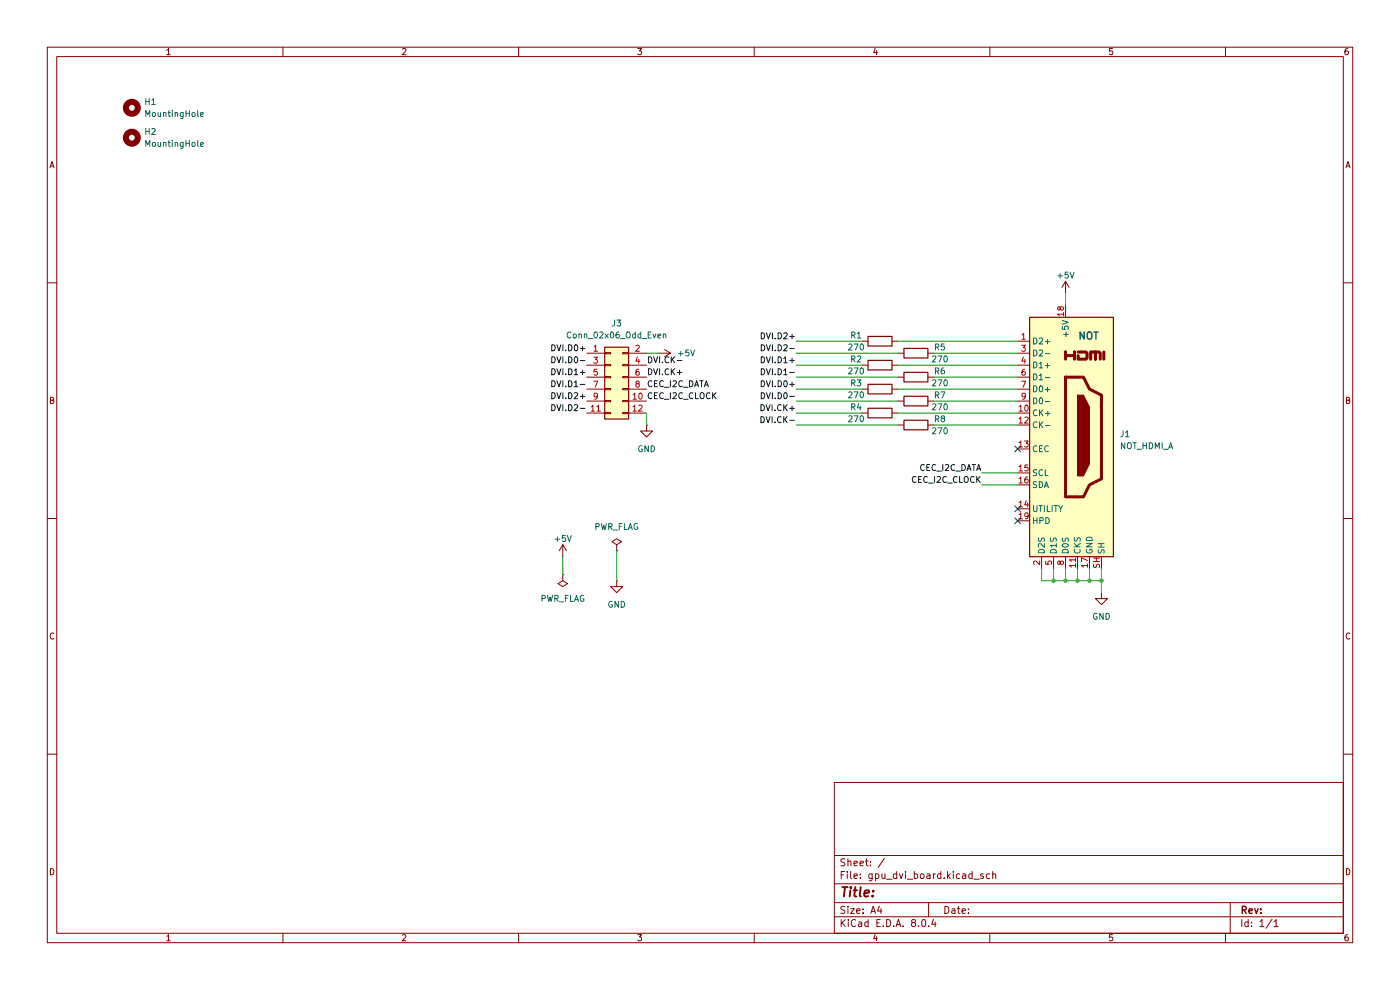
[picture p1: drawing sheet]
(kicad_sch
 (version 20231120)
 (generator "eeschema")
 (generator_version "8.0")
 (paper "A4")
 (lib_symbols
  (symbol "Connector:HDMI_A" (exclude_from_sim no) (in_bom yes) (on_board yes)
   (property "Reference" "J" (at -6.35 26.67 0) (effects (font (size 1.27 1.27))))
   (property "Value" "HDMI_A" (at 10.16 26.67 0) (effects (font (size 1.27 1.27))))
   (property "Footprint" "" (at 0.635 0 0) (effects (font (size 1.27 1.27)) (hide yes)))
   (property "Datasheet" "https://en.wikipedia.org/wiki/HDMI" (at 0.635 0 0) (effects (font (size 1.27 1.27)) (hide yes)))
   (property "Description" "HDMI type A connector" (at 0 0 0) (effects (font (size 1.27 1.27)) (hide yes)))
   (symbol "HDMI_A_0_0"
    (polyline (pts (xy 8.128 16.51) (xy 8.128 18.034)) (stroke (width 0.635) (type default)) (fill (type none)))
    (polyline (pts (xy 0 16.51) (xy 0 18.034) (xy 0 17.272) (xy 1.905 17.272) (xy 1.905 18.034) (xy 1.905 16.51)) (stroke (width 0.635) (type default)) (fill (type none)))
    (polyline (pts (xy 2.667 18.034) (xy 4.318 18.034) (xy 4.572 17.78) (xy 4.572 16.764) (xy 4.318 16.51) (xy 2.667 16.51) (xy 2.667 17.272)) (stroke (width 0.635) (type default)) (fill (type none))))
   (symbol "HDMI_A_0_1"
    (rectangle (start -7.62 25.4) (end 10.16 -25.4) (stroke (width 0.254) (type default)) (fill (type background)))
    (polyline (pts (xy 2.54 8.89) (xy 3.81 8.89) (xy 5.08 6.35) (xy 5.08 -5.715) (xy 3.81 -8.255) (xy 2.54 -8.255) (xy 2.54 8.89)) (stroke (width 0) (type default)) (fill (type outline)))
    (polyline (pts (xy 5.334 16.51) (xy 5.334 18.034) (xy 6.35 18.034) (xy 6.35 16.51) (xy 6.35 18.034) (xy 7.112 18.034) (xy 7.366 17.78) (xy 7.366 16.51)) (stroke (width 0.635) (type default)) (fill (type none)))
    (polyline (pts (xy 0 12.7) (xy 0 -12.7) (xy 3.81 -12.7) (xy 5.08 -10.16) (xy 7.62 -8.89) (xy 7.62 8.89) (xy 5.08 10.16) (xy 3.81 12.7) (xy 0 12.7)) (stroke (width 0.635) (type default)) (fill (type none))))
   (symbol "HDMI_A_1_1"
    (pin passive line (at -10.16 20.32 0) (length 2.54) (name "D2+" (effects (font (size 1.27 1.27)))) (number "1" (effects (font (size 1.27 1.27)))))
    (pin passive line (at -10.16 5.08 0) (length 2.54) (name "CK+" (effects (font (size 1.27 1.27)))) (number "10" (effects (font (size 1.27 1.27)))))
    (pin power_in line (at 2.54 -27.94 90) (length 2.54) (name "CKS" (effects (font (size 1.27 1.27)))) (number "11" (effects (font (size 1.27 1.27)))))
    (pin passive line (at -10.16 2.54 0) (length 2.54) (name "CK-" (effects (font (size 1.27 1.27)))) (number "12" (effects (font (size 1.27 1.27)))))
    (pin bidirectional line (at -10.16 -2.54 0) (length 2.54) (name "CEC" (effects (font (size 1.27 1.27)))) (number "13" (effects (font (size 1.27 1.27)))))
    (pin passive line (at -10.16 -15.24 0) (length 2.54) (name "UTILITY" (effects (font (size 1.27 1.27)))) (number "14" (effects (font (size 1.27 1.27)))))
    (pin passive line (at -10.16 -7.62 0) (length 2.54) (name "SCL" (effects (font (size 1.27 1.27)))) (number "15" (effects (font (size 1.27 1.27)))))
    (pin bidirectional line (at -10.16 -10.16 0) (length 2.54) (name "SDA" (effects (font (size 1.27 1.27)))) (number "16" (effects (font (size 1.27 1.27)))))
    (pin power_in line (at 5.08 -27.94 90) (length 2.54) (name "GND" (effects (font (size 1.27 1.27)))) (number "17" (effects (font (size 1.27 1.27)))))
    (pin power_in line (at 0 27.94 270) (length 2.54) (name "+5V" (effects (font (size 1.27 1.27)))) (number "18" (effects (font (size 1.27 1.27)))))
    (pin passive line (at -10.16 -17.78 0) (length 2.54) (name "HPD" (effects (font (size 1.27 1.27)))) (number "19" (effects (font (size 1.27 1.27)))))
    (pin power_in line (at -5.08 -27.94 90) (length 2.54) (name "D2S" (effects (font (size 1.27 1.27)))) (number "2" (effects (font (size 1.27 1.27)))))
    (pin passive line (at -10.16 17.78 0) (length 2.54) (name "D2-" (effects (font (size 1.27 1.27)))) (number "3" (effects (font (size 1.27 1.27)))))
    (pin passive line (at -10.16 15.24 0) (length 2.54) (name "D1+" (effects (font (size 1.27 1.27)))) (number "4" (effects (font (size 1.27 1.27)))))
    (pin power_in line (at -2.54 -27.94 90) (length 2.54) (name "D1S" (effects (font (size 1.27 1.27)))) (number "5" (effects (font (size 1.27 1.27)))))
    (pin passive line (at -10.16 12.7 0) (length 2.54) (name "D1-" (effects (font (size 1.27 1.27)))) (number "6" (effects (font (size 1.27 1.27)))))
    (pin passive line (at -10.16 10.16 0) (length 2.54) (name "D0+" (effects (font (size 1.27 1.27)))) (number "7" (effects (font (size 1.27 1.27)))))
    (pin power_in line (at 0 -27.94 90) (length 2.54) (name "D0S" (effects (font (size 1.27 1.27)))) (number "8" (effects (font (size 1.27 1.27)))))
    (pin passive line (at -10.16 7.62 0) (length 2.54) (name "D0-" (effects (font (size 1.27 1.27)))) (number "9" (effects (font (size 1.27 1.27)))))
    (pin passive line (at 7.62 -27.94 90) (length 2.54) (name "SH" (effects (font (size 1.27 1.27)))) (number "SH" (effects (font (size 1.27 1.27)))))))
  (symbol "Connector_Generic:Conn_02x06_Odd_Even"
   (pin_names
    (offset 1.016) hide) (exclude_from_sim no) (in_bom yes) (on_board yes)
   (property "Reference" "J" (at 1.27 7.62 0) (effects (font (size 1.27 1.27))))
   (property "Value" "Conn_02x06_Odd_Even" (at 1.27 -10.16 0) (effects (font (size 1.27 1.27))))
   (property "Footprint" "" (at 0 0 0) (effects (font (size 1.27 1.27)) (hide yes)))
   (property "Datasheet" "~" (at 0 0 0) (effects (font (size 1.27 1.27)) (hide yes)))
   (property "Description" "Generic connector, double row, 02x06, odd/even pin numbering scheme (row 1 odd numbers, row 2 even numbers), script generated (kicad-library-utils/schlib/autogen/connector/)" (at 0 0 0) (effects (font (size 1.27 1.27)) (hide yes)))
   (symbol "Conn_02x06_Odd_Even_1_1"
    (rectangle (start -1.27 -7.493) (end 0 -7.747) (stroke (width 0.1524) (type default)) (fill (type none)))
    (rectangle (start -1.27 -4.953) (end 0 -5.207) (stroke (width 0.1524) (type default)) (fill (type none)))
    (rectangle (start -1.27 -2.413) (end 0 -2.667) (stroke (width 0.1524) (type default)) (fill (type none)))
    (rectangle (start -1.27 0.127) (end 0 -0.127) (stroke (width 0.1524) (type default)) (fill (type none)))
    (rectangle (start -1.27 2.667) (end 0 2.413) (stroke (width 0.1524) (type default)) (fill (type none)))
    (rectangle (start -1.27 5.207) (end 0 4.953) (stroke (width 0.1524) (type default)) (fill (type none)))
    (rectangle (start -1.27 6.35) (end 3.81 -8.89) (stroke (width 0.254) (type default)) (fill (type background)))
    (rectangle (start 3.81 -7.493) (end 2.54 -7.747) (stroke (width 0.1524) (type default)) (fill (type none)))
    (rectangle (start 3.81 -4.953) (end 2.54 -5.207) (stroke (width 0.1524) (type default)) (fill (type none)))
    (rectangle (start 3.81 -2.413) (end 2.54 -2.667) (stroke (width 0.1524) (type default)) (fill (type none)))
    (rectangle (start 3.81 0.127) (end 2.54 -0.127) (stroke (width 0.1524) (type default)) (fill (type none)))
    (rectangle (start 3.81 2.667) (end 2.54 2.413) (stroke (width 0.1524) (type default)) (fill (type none)))
    (rectangle (start 3.81 5.207) (end 2.54 4.953) (stroke (width 0.1524) (type default)) (fill (type none)))
    (pin passive line (at -5.08 5.08 0) (length 3.81) (name "Pin_1" (effects (font (size 1.27 1.27)))) (number "1" (effects (font (size 1.27 1.27)))))
    (pin passive line (at 7.62 -5.08 180) (length 3.81) (name "Pin_10" (effects (font (size 1.27 1.27)))) (number "10" (effects (font (size 1.27 1.27)))))
    (pin passive line (at -5.08 -7.62 0) (length 3.81) (name "Pin_11" (effects (font (size 1.27 1.27)))) (number "11" (effects (font (size 1.27 1.27)))))
    (pin passive line (at 7.62 -7.62 180) (length 3.81) (name "Pin_12" (effects (font (size 1.27 1.27)))) (number "12" (effects (font (size 1.27 1.27)))))
    (pin passive line (at 7.62 5.08 180) (length 3.81) (name "Pin_2" (effects (font (size 1.27 1.27)))) (number "2" (effects (font (size 1.27 1.27)))))
    (pin passive line (at -5.08 2.54 0) (length 3.81) (name "Pin_3" (effects (font (size 1.27 1.27)))) (number "3" (effects (font (size 1.27 1.27)))))
    (pin passive line (at 7.62 2.54 180) (length 3.81) (name "Pin_4" (effects (font (size 1.27 1.27)))) (number "4" (effects (font (size 1.27 1.27)))))
    (pin passive line (at -5.08 0 0) (length 3.81) (name "Pin_5" (effects (font (size 1.27 1.27)))) (number "5" (effects (font (size 1.27 1.27)))))
    (pin passive line (at 7.62 0 180) (length 3.81) (name "Pin_6" (effects (font (size 1.27 1.27)))) (number "6" (effects (font (size 1.27 1.27)))))
    (pin passive line (at -5.08 -2.54 0) (length 3.81) (name "Pin_7" (effects (font (size 1.27 1.27)))) (number "7" (effects (font (size 1.27 1.27)))))
    (pin passive line (at 7.62 -2.54 180) (length 3.81) (name "Pin_8" (effects (font (size 1.27 1.27)))) (number "8" (effects (font (size 1.27 1.27)))))
    (pin passive line (at -5.08 -5.08 0) (length 3.81) (name "Pin_9" (effects (font (size 1.27 1.27)))) (number "9" (effects (font (size 1.27 1.27)))))))
  (symbol "Device:R"
   (pin_numbers hide)
   (pin_names
    (offset 0)) (exclude_from_sim no) (in_bom yes) (on_board yes)
   (property "Reference" "R" (at 2.032 0 90) (effects (font (size 1.27 1.27))))
   (property "Value" "R" (at 0 0 90) (effects (font (size 1.27 1.27))))
   (property "Footprint" "" (at -1.778 0 90) (effects (font (size 1.27 1.27)) (hide yes)))
   (property "Datasheet" "~" (at 0 0 0) (effects (font (size 1.27 1.27)) (hide yes)))
   (property "Description" "Resistor" (at 0 0 0) (effects (font (size 1.27 1.27)) (hide yes)))
   (symbol "R_0_1"
    (rectangle (start -1.016 -2.54) (end 1.016 2.54) (stroke (width 0.254) (type default)) (fill (type none))))
   (symbol "R_1_1"
    (pin passive line (at 0 3.81 270) (length 1.27) (name "~" (effects (font (size 1.27 1.27)))) (number "1" (effects (font (size 1.27 1.27)))))
    (pin passive line (at 0 -3.81 90) (length 1.27) (name "~" (effects (font (size 1.27 1.27)))) (number "2" (effects (font (size 1.27 1.27)))))))
  (symbol "GND_1"
   (power)
   (pin_numbers hide)
   (pin_names
    (offset 0) hide) (exclude_from_sim no) (in_bom yes) (on_board yes)
   (property "Reference" "#PWR" (at 0 -6.35 0) (effects (font (size 1.27 1.27)) (hide yes)))
   (property "Value" "GND" (at 0 -3.81 0) (effects (font (size 1.27 1.27))))
   (property "Footprint" "" (at 0 0 0) (effects (font (size 1.27 1.27)) (hide yes)))
   (property "Datasheet" "" (at 0 0 0) (effects (font (size 1.27 1.27)) (hide yes)))
   (property "Description" "Power symbol creates a global label with name \"GND\" , ground" (at 0 0 0) (effects (font (size 1.27 1.27)) (hide yes)))
   (symbol "GND_1_0_1"
    (polyline (pts (xy 0 0) (xy 0 -1.27) (xy 1.27 -1.27) (xy 0 -2.54) (xy -1.27 -1.27) (xy 0 -1.27)) (stroke (width 0) (type default)) (fill (type none))))
   (symbol "GND_1_1_1"
    (pin power_in line (at 0 0 270) (length 0) (name "~" (effects (font (size 1.27 1.27)))) (number "1" (effects (font (size 1.27 1.27)))))))
  (symbol "GND_2"
   (power)
   (pin_numbers hide)
   (pin_names
    (offset 0) hide) (exclude_from_sim no) (in_bom yes) (on_board yes)
   (property "Reference" "#PWR" (at 0 -6.35 0) (effects (font (size 1.27 1.27)) (hide yes)))
   (property "Value" "GND" (at 0 -3.81 0) (effects (font (size 1.27 1.27))))
   (property "Footprint" "" (at 0 0 0) (effects (font (size 1.27 1.27)) (hide yes)))
   (property "Datasheet" "" (at 0 0 0) (effects (font (size 1.27 1.27)) (hide yes)))
   (property "Description" "Power symbol creates a global label with name \"GND\" , ground" (at 0 0 0) (effects (font (size 1.27 1.27)) (hide yes)))
   (symbol "GND_2_0_1"
    (polyline (pts (xy 0 0) (xy 0 -1.27) (xy 1.27 -1.27) (xy 0 -2.54) (xy -1.27 -1.27) (xy 0 -1.27)) (stroke (width 0) (type default)) (fill (type none))))
   (symbol "GND_2_1_1"
    (pin power_in line (at 0 0 270) (length 0) (name "~" (effects (font (size 1.27 1.27)))) (number "1" (effects (font (size 1.27 1.27)))))))
  (symbol "Mechanical:MountingHole"
   (pin_names
    (offset 1.016)) (exclude_from_sim yes) (in_bom no) (on_board yes)
   (property "Reference" "H" (at 0 5.08 0) (effects (font (size 1.27 1.27))))
   (property "Value" "MountingHole" (at 0 3.175 0) (effects (font (size 1.27 1.27))))
   (property "Footprint" "" (at 0 0 0) (effects (font (size 1.27 1.27)) (hide yes)))
   (property "Datasheet" "~" (at 0 0 0) (effects (font (size 1.27 1.27)) (hide yes)))
   (property "Description" "Mounting Hole without connection" (at 0 0 0) (effects (font (size 1.27 1.27)) (hide yes)))
   (symbol "MountingHole_0_1"
    (circle (center 0 0) (radius 1.27) (stroke (width 1.27) (type default)) (fill (type none)))))
  (symbol "power:+5V"
   (power)
   (pin_names
    (offset 0)) (exclude_from_sim no) (in_bom yes) (on_board yes)
   (property "Reference" "#PWR" (at 0 -3.81 0) (effects (font (size 1.27 1.27)) (hide yes)))
   (property "Value" "+5V" (at 0 3.556 0) (effects (font (size 1.27 1.27))))
   (property "Footprint" "" (at 0 0 0) (effects (font (size 1.27 1.27)) (hide yes)))
   (property "Datasheet" "" (at 0 0 0) (effects (font (size 1.27 1.27)) (hide yes)))
   (property "Description" "Power symbol creates a global label with name \"+5V\"" (at 0 0 0) (effects (font (size 1.27 1.27)) (hide yes)))
   (symbol "+5V_0_1"
    (polyline (pts (xy -0.762 1.27) (xy 0 2.54)) (stroke (width 0) (type default)) (fill (type none)))
    (polyline (pts (xy 0 0) (xy 0 2.54)) (stroke (width 0) (type default)) (fill (type none)))
    (polyline (pts (xy 0 2.54) (xy 0.762 1.27)) (stroke (width 0) (type default)) (fill (type none))))
   (symbol "+5V_1_1"
    (pin power_in line (at 0 0 90) (length 0) hide (name "+5V" (effects (font (size 1.27 1.27)))) (number "1" (effects (font (size 1.27 1.27)))))))
  (symbol "power:GND"
   (power)
   (pin_names
    (offset 0)) (exclude_from_sim no) (in_bom yes) (on_board yes)
   (property "Reference" "#PWR" (at 0 -6.35 0) (effects (font (size 1.27 1.27)) (hide yes)))
   (property "Value" "GND" (at 0 -3.81 0) (effects (font (size 1.27 1.27))))
   (property "Footprint" "" (at 0 0 0) (effects (font (size 1.27 1.27)) (hide yes)))
   (property "Datasheet" "" (at 0 0 0) (effects (font (size 1.27 1.27)) (hide yes)))
   (property "Description" "Power symbol creates a global label with name \"GND\" , ground" (at 0 0 0) (effects (font (size 1.27 1.27)) (hide yes)))
   (symbol "GND_0_1"
    (polyline (pts (xy 0 0) (xy 0 -1.27) (xy 1.27 -1.27) (xy 0 -2.54) (xy -1.27 -1.27) (xy 0 -1.27)) (stroke (width 0) (type default)) (fill (type none))))
   (symbol "GND_1_1"
    (pin power_in line (at 0 0 270) (length 0) hide (name "GND" (effects (font (size 1.27 1.27)))) (number "1" (effects (font (size 1.27 1.27)))))))
  (symbol "power:PWR_FLAG"
   (power)
   (pin_numbers hide)
   (pin_names
    (offset 0) hide) (exclude_from_sim no) (in_bom yes) (on_board yes)
   (property "Reference" "#FLG" (at 0 1.905 0) (effects (font (size 1.27 1.27)) (hide yes)))
   (property "Value" "PWR_FLAG" (at 0 3.81 0) (effects (font (size 1.27 1.27))))
   (property "Footprint" "" (at 0 0 0) (effects (font (size 1.27 1.27)) (hide yes)))
   (property "Datasheet" "~" (at 0 0 0) (effects (font (size 1.27 1.27)) (hide yes)))
   (property "Description" "Special symbol for telling ERC where power comes from" (at 0 0 0) (effects (font (size 1.27 1.27)) (hide yes)))
   (symbol "PWR_FLAG_0_0"
    (pin power_out line (at 0 0 90) (length 0) (name "~" (effects (font (size 1.27 1.27)))) (number "1" (effects (font (size 1.27 1.27))))))
   (symbol "PWR_FLAG_0_1"
    (polyline (pts (xy 0 0) (xy 0 1.27) (xy -1.016 1.905) (xy 0 2.54) (xy 1.016 1.905) (xy 0 1.27)) (stroke (width 0) (type default)) (fill (type none))))))
 (junction
  (at 223.52 123.19)
  (diameter 0)
  (color 0 0 0 0))
 (junction
  (at 233.68 123.19)
  (diameter 0)
  (color 0 0 0 0))
 (junction
  (at 231.14 123.19)
  (diameter 0)
  (color 0 0 0 0))
 (junction
  (at 228.6 123.19)
  (diameter 0)
  (color 0 0 0 0))
 (junction
  (at 226.06 123.19)
  (diameter 0)
  (color 0 0 0 0))
 (no_connect
  (at 215.9 110.49))
 (no_connect
  (at 215.9 107.95))
 (no_connect
  (at 215.9 95.25))
 (wire
  (pts (xy 231.14 120.65) (xy 231.14 123.19))
  (stroke (width 0) (type default)))
 (wire
  (pts (xy 168.91 87.63) (xy 182.88 87.63))
  (stroke (width 0) (type default)))
 (wire
  (pts (xy 228.6 123.19) (xy 231.14 123.19))
  (stroke (width 0) (type default)))
 (wire
  (pts (xy 198.12 74.93) (xy 215.9 74.93))
  (stroke (width 0) (type default)))
 (wire
  (pts (xy 190.5 82.55) (xy 215.9 82.55))
  (stroke (width 0) (type default)))
 (wire
  (pts (xy 198.12 80.01) (xy 215.9 80.01))
  (stroke (width 0) (type default)))
 (wire
  (pts (xy 220.98 123.19) (xy 223.52 123.19))
  (stroke (width 0) (type default)))
 (wire
  (pts (xy 198.12 85.09) (xy 215.9 85.09))
  (stroke (width 0) (type default)))
 (wire
  (pts (xy 139.7 74.93) (xy 137.16 74.93))
  (stroke (width 0) (type default)))
 (wire
  (pts (xy 168.91 85.09) (xy 190.5 85.09))
  (stroke (width 0) (type default)))
 (wire
  (pts (xy 168.91 80.01) (xy 190.5 80.01))
  (stroke (width 0) (type default)))
 (wire
  (pts (xy 190.5 87.63) (xy 215.9 87.63))
  (stroke (width 0) (type default)))
 (wire
  (pts (xy 168.91 82.55) (xy 182.88 82.55))
  (stroke (width 0) (type default)))
 (wire
  (pts (xy 198.12 90.17) (xy 215.9 90.17))
  (stroke (width 0) (type default)))
 (wire
  (pts (xy 228.6 120.65) (xy 228.6 123.19))
  (stroke (width 0) (type default)))
 (wire
  (pts (xy 226.06 123.19) (xy 228.6 123.19))
  (stroke (width 0) (type default)))
 (wire
  (pts (xy 168.91 72.39) (xy 182.88 72.39))
  (stroke (width 0) (type default)))
 (wire
  (pts (xy 231.14 123.19) (xy 233.68 123.19))
  (stroke (width 0) (type default)))
 (wire
  (pts (xy 130.81 116.84) (xy 130.81 123.19))
  (stroke (width 0) (type default)))
 (wire
  (pts (xy 223.52 120.65) (xy 223.52 123.19))
  (stroke (width 0) (type default)))
 (wire
  (pts (xy 190.5 77.47) (xy 215.9 77.47))
  (stroke (width 0) (type default)))
 (wire
  (pts (xy 220.98 120.65) (xy 220.98 123.19))
  (stroke (width 0) (type default)))
 (wire
  (pts (xy 168.91 74.93) (xy 190.5 74.93))
  (stroke (width 0) (type default)))
 (wire
  (pts (xy 226.06 62.23) (xy 226.06 64.77))
  (stroke (width 0) (type default)))
 (wire
  (pts (xy 168.91 77.47) (xy 182.88 77.47))
  (stroke (width 0) (type default)))
 (wire
  (pts (xy 168.91 90.17) (xy 190.5 90.17))
  (stroke (width 0) (type default)))
 (wire
  (pts (xy 233.68 123.19) (xy 233.68 125.73))
  (stroke (width 0) (type default)))
 (wire
  (pts (xy 233.68 120.65) (xy 233.68 123.19))
  (stroke (width 0) (type default)))
 (wire
  (pts (xy 190.5 72.39) (xy 215.9 72.39))
  (stroke (width 0) (type default)))
 (wire
  (pts (xy 208.28 102.87) (xy 215.9 102.87))
  (stroke (width 0) (type default)))
 (wire
  (pts (xy 137.16 87.63) (xy 137.16 90.17))
  (stroke (width 0) (type default)))
 (wire
  (pts (xy 226.06 120.65) (xy 226.06 123.19))
  (stroke (width 0) (type default)))
 (wire
  (pts (xy 119.38 118.11) (xy 119.38 121.92))
  (stroke (width 0) (type default)))
 (wire
  (pts (xy 223.52 123.19) (xy 226.06 123.19))
  (stroke (width 0) (type default)))
 (wire
  (pts (xy 208.28 100.33) (xy 215.9 100.33))
  (stroke (width 0) (type default)))
 (text "NOT"
  (exclude_from_sim no)
  (at 228.6 72.39 0)
  (effects (font (size 1.5 1.5) (thickness 0.3)
    (bold yes)) (justify left bottom)))
 (label "DVI.CK+"
  (at 137.16 80.01 0)
  (fields_autoplaced yes)
  (effects (font (size 1.27 1.27)) (justify left bottom)))
 (label "DVI.D1-"
  (at 124.46 82.55 180)
  (fields_autoplaced yes)
  (effects (font (size 1.27 1.27)) (justify right bottom)))
 (label "DVI.D1-"
  (at 168.91 80.01 180)
  (fields_autoplaced yes)
  (effects (font (size 1.27 1.27)) (justify right bottom)))
 (label "CEC_I2C_CLOCK"
  (at 208.28 102.87 180)
  (fields_autoplaced yes)
  (effects (font (size 1.27 1.27)) (justify right bottom)))
 (label "DVI.CK-"
  (at 137.16 77.47 0)
  (fields_autoplaced yes)
  (effects (font (size 1.27 1.27)) (justify left bottom)))
 (label "DVI.D2-"
  (at 168.91 74.93 180)
  (fields_autoplaced yes)
  (effects (font (size 1.27 1.27)) (justify right bottom)))
 (label "DVI.CK+"
  (at 168.91 87.63 180)
  (fields_autoplaced yes)
  (effects (font (size 1.27 1.27)) (justify right bottom)))
 (label "CEC_I2C_DATA"
  (at 208.28 100.33 180)
  (fields_autoplaced yes)
  (effects (font (size 1.27 1.27)) (justify right bottom)))
 (label "DVI.D0-"
  (at 124.46 77.47 180)
  (fields_autoplaced yes)
  (effects (font (size 1.27 1.27)) (justify right bottom)))
 (label "DVI.D0+"
  (at 124.46 74.93 180)
  (fields_autoplaced yes)
  (effects (font (size 1.27 1.27)) (justify right bottom)))
 (label "CEC_I2C_DATA"
  (at 137.16 82.55 0)
  (fields_autoplaced yes)
  (effects (font (size 1.27 1.27)) (justify left bottom)))
 (label "DVI.D1+"
  (at 124.46 80.01 180)
  (fields_autoplaced yes)
  (effects (font (size 1.27 1.27)) (justify right bottom)))
 (label "DVI.D1+"
  (at 168.91 77.47 180)
  (fields_autoplaced yes)
  (effects (font (size 1.27 1.27)) (justify right bottom)))
 (label "DVI.D2+"
  (at 168.91 72.39 180)
  (fields_autoplaced yes)
  (effects (font (size 1.27 1.27)) (justify right bottom)))
 (label "CEC_I2C_CLOCK"
  (at 137.16 85.09 0)
  (fields_autoplaced yes)
  (effects (font (size 1.27 1.27)) (justify left bottom)))
 (label "DVI.D2-"
  (at 124.46 87.63 180)
  (fields_autoplaced yes)
  (effects (font (size 1.27 1.27)) (justify right bottom)))
 (label "DVI.D0+"
  (at 168.91 82.55 180)
  (fields_autoplaced yes)
  (effects (font (size 1.27 1.27)) (justify right bottom)))
 (label "DVI.D2+"
  (at 124.46 85.09 180)
  (fields_autoplaced yes)
  (effects (font (size 1.27 1.27)) (justify right bottom)))
 (label "DVI.CK-"
  (at 168.91 90.17 180)
  (fields_autoplaced yes)
  (effects (font (size 1.27 1.27)) (justify right bottom)))
 (label "DVI.D0-"
  (at 168.91 85.09 180)
  (fields_autoplaced yes)
  (effects (font (size 1.27 1.27)) (justify right bottom)))
 (symbol
  (lib_id "power:+5V")
  (at 139.7 74.93 270)
  (mirror x)
  (unit 1)
  (exclude_from_sim no)
  (in_bom yes)
  (on_board yes)
  (dnp no)
  (fields_autoplaced yes)
  (property "Reference" "#PWR03" (at 135.89 74.93 0) (effects (font (size 1.27 1.27)) (hide yes)))
  (property "Value" "+5V" (at 143.51 74.9299 90) (effects (font (size 1.27 1.27)) (justify left)))
  (property "Footprint" "" (at 139.7 74.93 0) (effects (font (size 1.27 1.27)) (hide yes)))
  (property "Datasheet" "" (at 139.7 74.93 0) (effects (font (size 1.27 1.27)) (hide yes)))
  (property "Description" "" (at 139.7 74.93 0) (effects (font (size 1.27 1.27)) (hide yes)))
  (pin "1"))
 (symbol
  (lib_id "Device:R")
  (at 186.69 82.55 90)
  (unit 1)
  (exclude_from_sim no)
  (in_bom yes)
  (on_board yes)
  (dnp no)
  (property "Reference" "R3" (at 181.61 81.28 90) (effects (font (size 1.27 1.27))))
  (property "Value" "270" (at 181.61 83.82 90) (effects (font (size 1.27 1.27))))
  (property "Footprint" "Resistor_SMD:R_0402_1005Metric_Pad0.72x0.64mm_HandSolder" (at 186.69 84.328 90) (effects (font (size 1.27 1.27)) (hide yes)))
  (property "Datasheet" "~" (at 186.69 82.55 0) (effects (font (size 1.27 1.27)) (hide yes)))
  (property "Description" "" (at 186.69 82.55 0) (effects (font (size 1.27 1.27)) (hide yes)))
  (pin "1")
  (pin "2"))
 (symbol
  (lib_id "Device:R")
  (at 194.31 90.17 90)
  (unit 1)
  (exclude_from_sim no)
  (in_bom yes)
  (on_board yes)
  (dnp no)
  (property "Reference" "R8" (at 199.39 88.9 90) (effects (font (size 1.27 1.27))))
  (property "Value" "270" (at 199.39 91.44 90) (effects (font (size 1.27 1.27))))
  (property "Footprint" "Resistor_SMD:R_0402_1005Metric_Pad0.72x0.64mm_HandSolder" (at 194.31 91.948 90) (effects (font (size 1.27 1.27)) (hide yes)))
  (property "Datasheet" "~" (at 194.31 90.17 0) (effects (font (size 1.27 1.27)) (hide yes)))
  (property "Description" "" (at 194.31 90.17 0) (effects (font (size 1.27 1.27)) (hide yes)))
  (pin "1")
  (pin "2"))
 (symbol
  (lib_id "power:+5V")
  (at 119.38 118.11 0)
  (unit 1)
  (exclude_from_sim no)
  (in_bom yes)
  (on_board yes)
  (dnp no)
  (fields_autoplaced yes)
  (property "Reference" "#PWR05" (at 119.38 121.92 0) (effects (font (size 1.27 1.27)) (hide yes)))
  (property "Value" "+5V" (at 119.38 114.3 0) (effects (font (size 1.27 1.27))))
  (property "Footprint" "" (at 119.38 118.11 0) (effects (font (size 1.27 1.27)) (hide yes)))
  (property "Datasheet" "" (at 119.38 118.11 0) (effects (font (size 1.27 1.27)) (hide yes)))
  (property "Description" "" (at 119.38 118.11 0) (effects (font (size 1.27 1.27)) (hide yes)))
  (pin "1"))
 (symbol
  (lib_name "GND_2")
  (lib_id "power:GND")
  (at 130.81 123.19 0)
  (unit 1)
  (exclude_from_sim no)
  (in_bom yes)
  (on_board yes)
  (dnp no)
  (fields_autoplaced yes)
  (property "Reference" "#PWR06" (at 130.81 129.54 0) (effects (font (size 1.27 1.27)) (hide yes)))
  (property "Value" "GND" (at 130.81 128.27 0) (effects (font (size 1.27 1.27))))
  (property "Footprint" "" (at 130.81 123.19 0) (effects (font (size 1.27 1.27)) (hide yes)))
  (property "Datasheet" "" (at 130.81 123.19 0) (effects (font (size 1.27 1.27)) (hide yes)))
  (property "Description" "Power symbol creates a global label with name \"GND\" , ground" (at 130.81 123.19 0) (effects (font (size 1.27 1.27)) (hide yes)))
  (pin "1"))
 (symbol
  (lib_name "GND_1")
  (lib_id "power:GND")
  (at 137.16 90.17 0)
  (mirror y)
  (unit 1)
  (exclude_from_sim no)
  (in_bom yes)
  (on_board yes)
  (dnp no)
  (fields_autoplaced yes)
  (property "Reference" "#PWR04" (at 137.16 96.52 0) (effects (font (size 1.27 1.27)) (hide yes)))
  (property "Value" "GND" (at 137.16 95.25 0) (effects (font (size 1.27 1.27))))
  (property "Footprint" "" (at 137.16 90.17 0) (effects (font (size 1.27 1.27)) (hide yes)))
  (property "Datasheet" "" (at 137.16 90.17 0) (effects (font (size 1.27 1.27)) (hide yes)))
  (property "Description" "Power symbol creates a global label with name \"GND\" , ground" (at 137.16 90.17 0) (effects (font (size 1.27 1.27)) (hide yes)))
  (pin "1"))
 (symbol
  (lib_id "Device:R")
  (at 186.69 72.39 90)
  (unit 1)
  (exclude_from_sim no)
  (in_bom yes)
  (on_board yes)
  (dnp no)
  (property "Reference" "R1" (at 181.61 71.12 90) (effects (font (size 1.27 1.27))))
  (property "Value" "270" (at 181.61 73.66 90) (effects (font (size 1.27 1.27))))
  (property "Footprint" "Resistor_SMD:R_0402_1005Metric_Pad0.72x0.64mm_HandSolder" (at 186.69 74.168 90) (effects (font (size 1.27 1.27)) (hide yes)))
  (property "Datasheet" "~" (at 186.69 72.39 0) (effects (font (size 1.27 1.27)) (hide yes)))
  (property "Description" "" (at 186.69 72.39 0) (effects (font (size 1.27 1.27)) (hide yes)))
  (pin "1")
  (pin "2"))
 (symbol
  (lib_id "Device:R")
  (at 194.31 80.01 90)
  (unit 1)
  (exclude_from_sim no)
  (in_bom yes)
  (on_board yes)
  (dnp no)
  (property "Reference" "R6" (at 199.39 78.74 90) (effects (font (size 1.27 1.27))))
  (property "Value" "270" (at 199.39 81.28 90) (effects (font (size 1.27 1.27))))
  (property "Footprint" "Resistor_SMD:R_0402_1005Metric_Pad0.72x0.64mm_HandSolder" (at 194.31 81.788 90) (effects (font (size 1.27 1.27)) (hide yes)))
  (property "Datasheet" "~" (at 194.31 80.01 0) (effects (font (size 1.27 1.27)) (hide yes)))
  (property "Description" "" (at 194.31 80.01 0) (effects (font (size 1.27 1.27)) (hide yes)))
  (pin "1")
  (pin "2"))
 (symbol
  (lib_id "power:PWR_FLAG")
  (at 119.38 121.92 180)
  (unit 1)
  (exclude_from_sim no)
  (in_bom yes)
  (on_board yes)
  (dnp no)
  (fields_autoplaced yes)
  (property "Reference" "#FLG01" (at 119.38 123.825 0) (effects (font (size 1.27 1.27)) (hide yes)))
  (property "Value" "PWR_FLAG" (at 119.38 127 0) (effects (font (size 1.27 1.27))))
  (property "Footprint" "" (at 119.38 121.92 0) (effects (font (size 1.27 1.27)) (hide yes)))
  (property "Datasheet" "~" (at 119.38 121.92 0) (effects (font (size 1.27 1.27)) (hide yes)))
  (property "Description" "Special symbol for telling ERC where power comes from" (at 119.38 121.92 0) (effects (font (size 1.27 1.27)) (hide yes)))
  (pin "1"))
 (symbol
  (lib_id "power:PWR_FLAG")
  (at 130.81 116.84 0)
  (unit 1)
  (exclude_from_sim no)
  (in_bom yes)
  (on_board yes)
  (dnp no)
  (fields_autoplaced yes)
  (property "Reference" "#FLG02" (at 130.81 114.935 0) (effects (font (size 1.27 1.27)) (hide yes)))
  (property "Value" "PWR_FLAG" (at 130.81 111.76 0) (effects (font (size 1.27 1.27))))
  (property "Footprint" "" (at 130.81 116.84 0) (effects (font (size 1.27 1.27)) (hide yes)))
  (property "Datasheet" "~" (at 130.81 116.84 0) (effects (font (size 1.27 1.27)) (hide yes)))
  (property "Description" "Special symbol for telling ERC where power comes from" (at 130.81 116.84 0) (effects (font (size 1.27 1.27)) (hide yes)))
  (pin "1"))
 (symbol
  (lib_id "power:+5V")
  (at 226.06 62.23 0)
  (unit 1)
  (exclude_from_sim no)
  (in_bom yes)
  (on_board yes)
  (dnp no)
  (fields_autoplaced yes)
  (property "Reference" "#PWR01" (at 226.06 66.04 0) (effects (font (size 1.27 1.27)) (hide yes)))
  (property "Value" "+5V" (at 226.06 58.42 0) (effects (font (size 1.27 1.27))))
  (property "Footprint" "" (at 226.06 62.23 0) (effects (font (size 1.27 1.27)) (hide yes)))
  (property "Datasheet" "" (at 226.06 62.23 0) (effects (font (size 1.27 1.27)) (hide yes)))
  (property "Description" "" (at 226.06 62.23 0) (effects (font (size 1.27 1.27)) (hide yes)))
  (pin "1"))
 (symbol
  (lib_id "Device:R")
  (at 194.31 85.09 90)
  (unit 1)
  (exclude_from_sim no)
  (in_bom yes)
  (on_board yes)
  (dnp no)
  (property "Reference" "R7" (at 199.39 83.82 90) (effects (font (size 1.27 1.27))))
  (property "Value" "270" (at 199.39 86.36 90) (effects (font (size 1.27 1.27))))
  (property "Footprint" "Resistor_SMD:R_0402_1005Metric_Pad0.72x0.64mm_HandSolder" (at 194.31 86.868 90) (effects (font (size 1.27 1.27)) (hide yes)))
  (property "Datasheet" "~" (at 194.31 85.09 0) (effects (font (size 1.27 1.27)) (hide yes)))
  (property "Description" "" (at 194.31 85.09 0) (effects (font (size 1.27 1.27)) (hide yes)))
  (pin "1")
  (pin "2"))
 (symbol
  (lib_id "Mechanical:MountingHole")
  (at 27.94 22.86 0)
  (unit 1)
  (exclude_from_sim yes)
  (in_bom no)
  (on_board yes)
  (dnp no)
  (fields_autoplaced yes)
  (property "Reference" "H1" (at 30.48 21.5899 0) (effects (font (size 1.27 1.27)) (justify left)))
  (property "Value" "MountingHole" (at 30.48 24.1299 0) (effects (font (size 1.27 1.27)) (justify left)))
  (property "Footprint" "MountingHole:MountingHole_2.2mm_M2" (at 27.94 22.86 0) (effects (font (size 1.27 1.27)) (hide yes)))
  (property "Datasheet" "~" (at 27.94 22.86 0) (effects (font (size 1.27 1.27)) (hide yes)))
  (property "Description" "Mounting Hole without connection" (at 27.94 22.86 0) (effects (font (size 1.27 1.27)) (hide yes))))
 (symbol
  (lib_id "Device:R")
  (at 186.69 87.63 90)
  (unit 1)
  (exclude_from_sim no)
  (in_bom yes)
  (on_board yes)
  (dnp no)
  (property "Reference" "R4" (at 181.61 86.36 90) (effects (font (size 1.27 1.27))))
  (property "Value" "270" (at 181.61 88.9 90) (effects (font (size 1.27 1.27))))
  (property "Footprint" "Resistor_SMD:R_0402_1005Metric_Pad0.72x0.64mm_HandSolder" (at 186.69 89.408 90) (effects (font (size 1.27 1.27)) (hide yes)))
  (property "Datasheet" "~" (at 186.69 87.63 0) (effects (font (size 1.27 1.27)) (hide yes)))
  (property "Description" "" (at 186.69 87.63 0) (effects (font (size 1.27 1.27)) (hide yes)))
  (pin "1")
  (pin "2"))
 (symbol
  (lib_id "Connector_Generic:Conn_02x06_Odd_Even")
  (at 129.54 80.01 0)
  (unit 1)
  (exclude_from_sim no)
  (in_bom yes)
  (on_board yes)
  (dnp no)
  (fields_autoplaced yes)
  (property "Reference" "J3" (at 130.81 68.58 0) (effects (font (size 1.27 1.27))))
  (property "Value" "Conn_02x06_Odd_Even" (at 130.81 71.12 0) (effects (font (size 1.27 1.27))))
  (property "Footprint" "Connector_PinHeader_1.27mm:PinHeader_2x06_P1.27mm_Vertical_SMD" (at 129.54 80.01 0) (effects (font (size 1.27 1.27)) (hide yes)))
  (property "Datasheet" "~" (at 129.54 80.01 0) (effects (font (size 1.27 1.27)) (hide yes)))
  (property "Description" "Generic connector, double row, 02x06, odd/even pin numbering scheme (row 1 odd numbers, row 2 even numbers), script generated (kicad-library-utils/schlib/autogen/connector/)" (at 129.54 80.01 0) (effects (font (size 1.27 1.27)) (hide yes)))
  (pin "11")
  (pin "12")
  (pin "10")
  (pin "7")
  (pin "5")
  (pin "1")
  (pin "6")
  (pin "8")
  (pin "2")
  (pin "3")
  (pin "4")
  (pin "9"))
 (symbol
  (lib_id "Device:R")
  (at 186.69 77.47 90)
  (unit 1)
  (exclude_from_sim no)
  (in_bom yes)
  (on_board yes)
  (dnp no)
  (property "Reference" "R2" (at 181.61 76.2 90) (effects (font (size 1.27 1.27))))
  (property "Value" "270" (at 181.61 78.74 90) (effects (font (size 1.27 1.27))))
  (property "Footprint" "Resistor_SMD:R_0402_1005Metric_Pad0.72x0.64mm_HandSolder" (at 186.69 79.248 90) (effects (font (size 1.27 1.27)) (hide yes)))
  (property "Datasheet" "~" (at 186.69 77.47 0) (effects (font (size 1.27 1.27)) (hide yes)))
  (property "Description" "" (at 186.69 77.47 0) (effects (font (size 1.27 1.27)) (hide yes)))
  (pin "1")
  (pin "2"))
 (symbol
  (lib_id "Mechanical:MountingHole")
  (at 27.94 29.21 0)
  (unit 1)
  (exclude_from_sim yes)
  (in_bom no)
  (on_board yes)
  (dnp no)
  (fields_autoplaced yes)
  (property "Reference" "H2" (at 30.48 27.9399 0) (effects (font (size 1.27 1.27)) (justify left)))
  (property "Value" "MountingHole" (at 30.48 30.4799 0) (effects (font (size 1.27 1.27)) (justify left)))
  (property "Footprint" "MountingHole:MountingHole_2.2mm_M2" (at 27.94 29.21 0) (effects (font (size 1.27 1.27)) (hide yes)))
  (property "Datasheet" "~" (at 27.94 29.21 0) (effects (font (size 1.27 1.27)) (hide yes)))
  (property "Description" "Mounting Hole without connection" (at 27.94 29.21 0) (effects (font (size 1.27 1.27)) (hide yes))))
 (symbol
  (lib_id "Connector:HDMI_A")
  (at 226.06 92.71 0)
  (unit 1)
  (exclude_from_sim no)
  (in_bom yes)
  (on_board yes)
  (dnp no)
  (fields_autoplaced yes)
  (property "Reference" "J1" (at 237.49 92.075 0) (effects (font (size 1.27 1.27)) (justify left)))
  (property "Value" "NOT_HDMI_A" (at 237.49 94.615 0) (effects (font (size 1.27 1.27)) (justify left)))
  (property "Footprint" "Connector_Video:HDMI_A_Molex_208658-1001_Horizontal" (at 226.695 92.71 0) (effects (font (size 1.27 1.27)) (hide yes)))
  (property "Datasheet" "https://en.wikipedia.org/wiki/HDMI" (at 226.695 92.71 0) (effects (font (size 1.27 1.27)) (hide yes)))
  (property "Description" "" (at 226.06 92.71 0) (effects (font (size 1.27 1.27)) (hide yes)))
  (pin "1")
  (pin "10")
  (pin "11")
  (pin "12")
  (pin "13")
  (pin "14")
  (pin "15")
  (pin "16")
  (pin "17")
  (pin "18")
  (pin "19")
  (pin "2")
  (pin "3")
  (pin "4")
  (pin "5")
  (pin "6")
  (pin "7")
  (pin "8")
  (pin "9")
  (pin "SH"))
 (symbol
  (lib_id "Device:R")
  (at 194.31 74.93 90)
  (unit 1)
  (exclude_from_sim no)
  (in_bom yes)
  (on_board yes)
  (dnp no)
  (property "Reference" "R5" (at 199.39 73.66 90) (effects (font (size 1.27 1.27))))
  (property "Value" "270" (at 199.39 76.2 90) (effects (font (size 1.27 1.27))))
  (property "Footprint" "Resistor_SMD:R_0402_1005Metric_Pad0.72x0.64mm_HandSolder" (at 194.31 76.708 90) (effects (font (size 1.27 1.27)) (hide yes)))
  (property "Datasheet" "~" (at 194.31 74.93 0) (effects (font (size 1.27 1.27)) (hide yes)))
  (property "Description" "" (at 194.31 74.93 0) (effects (font (size 1.27 1.27)) (hide yes)))
  (pin "1")
  (pin "2"))
 (symbol
  (lib_id "power:GND")
  (at 233.68 125.73 0)
  (unit 1)
  (exclude_from_sim no)
  (in_bom yes)
  (on_board yes)
  (dnp no)
  (fields_autoplaced yes)
  (property "Reference" "#PWR02" (at 233.68 132.08 0) (effects (font (size 1.27 1.27)) (hide yes)))
  (property "Value" "GND" (at 233.68 130.81 0) (effects (font (size 1.27 1.27))))
  (property "Footprint" "" (at 233.68 125.73 0) (effects (font (size 1.27 1.27)) (hide yes)))
  (property "Datasheet" "" (at 233.68 125.73 0) (effects (font (size 1.27 1.27)) (hide yes)))
  (property "Description" "" (at 233.68 125.73 0) (effects (font (size 1.27 1.27)) (hide yes)))
  (pin "1"))
 (sheet_instances
  (path ""
   (page "1"))))
